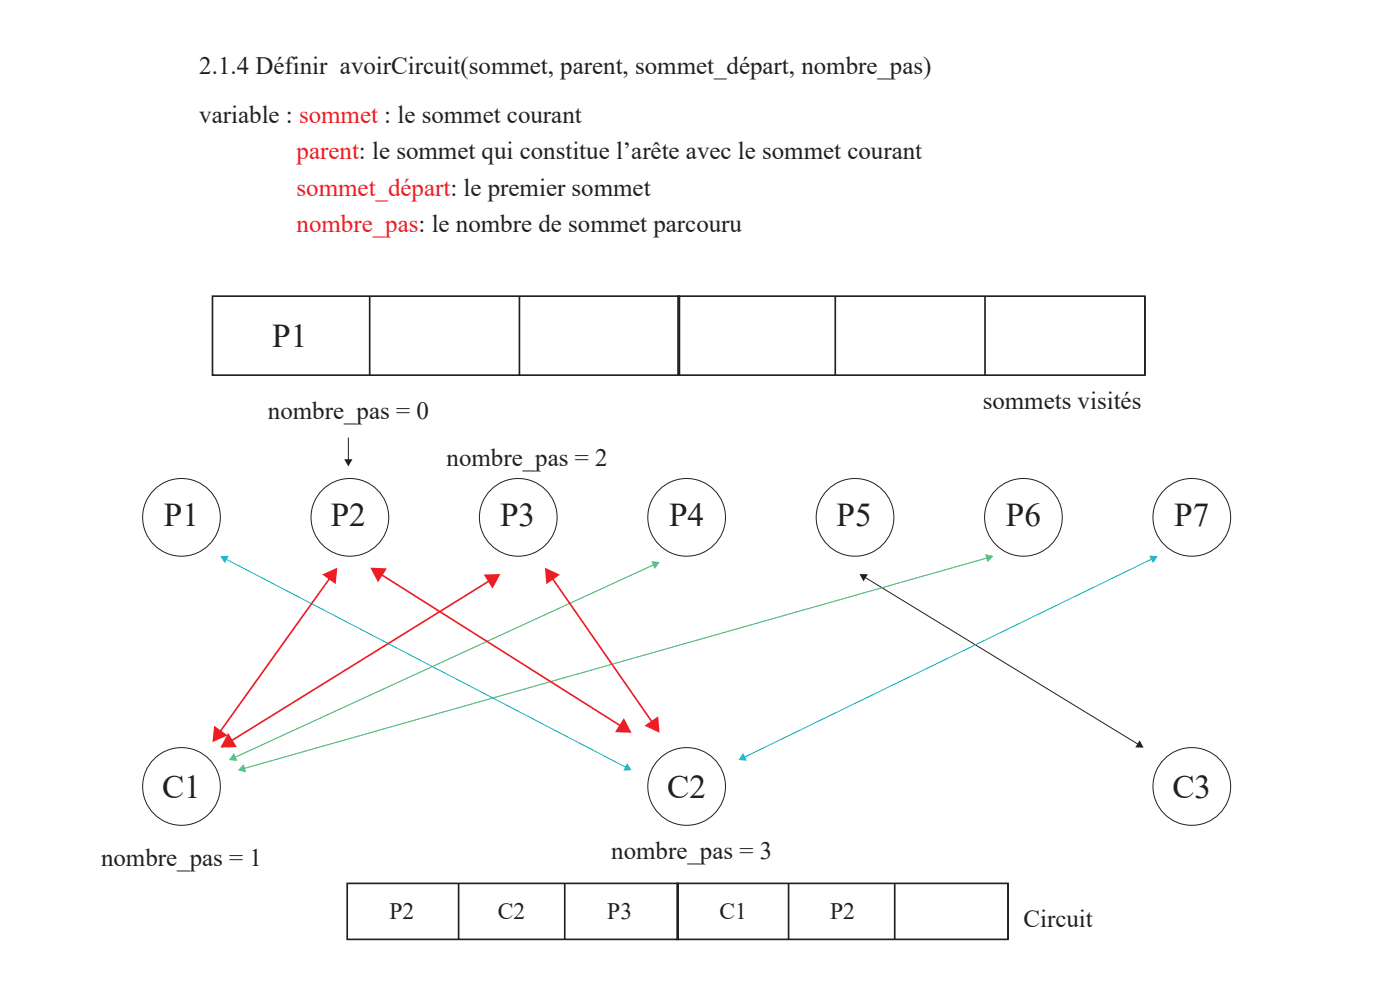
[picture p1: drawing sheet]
<svg xmlns="http://www.w3.org/2000/svg" width="297mm" height="210mm" viewBox="0 0 297 210" stroke-linecap="round" stroke-linejoin="round" font-family="sans-serif">
<g fill="none" stroke="#231f20" stroke-width=".21">
<circle cx="38.5" cy="109.7" r="8.2"/>
<circle cx="74.2" cy="109.7" r="8.2"/>
<circle cx="109.9" cy="109.7" r="8.2"/>
<circle cx="145.7" cy="109.7" r="8.2"/>
<circle cx="181.4" cy="109.7" r="8.2"/>
<circle cx="217.1" cy="109.7" r="8.2"/>
<circle cx="252.8" cy="109.7" r="8.2"/>
<circle cx="38.5" cy="166.8" r="8.2"/>
<circle cx="145.7" cy="166.8" r="8.2"/>
<circle cx="252.8" cy="166.8" r="8.2"/>
</g>
<path d="M47.9 118.6l85 44.2" fill="none" stroke="#00aeef" stroke-width=".21"/>
<g fill="#00aeef">
<path d="M46.7 118l1.8-.1-.8 1.6z"/>
<path d="M133 161.9l1 1.5-1.8 .1z"/>
</g>
<path d="M70.1 122.5l-23.5 32.9" fill="none" stroke="#ee1d23" stroke-width=".35"/>
<g fill="#ee1d23">
<path d="M68.4 121.9l3.2-1.5-.4 3.5z"/>
<path d="M45.4 153.9l2.9 2.1-3.2 1.4z"/>
</g>
<path d="M104 123.1l-55.1 34.1" fill="none" stroke="#ee1d23" stroke-width=".35"/>
<g fill="#ee1d23">
<path d="M102.6 121.9l3.5-.1-1.6 3.1z"/>
<path d="M48.4 155.5l1.9 3-3.6 .1z"/>
</g>
<path d="M138.8 119.8l-89.1 40.9" fill="none" stroke="#3ab54a" stroke-width=".21"/>
<g fill="#3ab54a">
<path d="M138.2 119.1l1.7 .1-1 1.5z"/>
<path d="M49.6 159.8l.7 1.6-1.7-.2z"/>
</g>
<path d="M183.4 122.4l58.1 35.5" fill="none" stroke="#231f20" stroke-width=".21"/>
<g fill="#231f20">
<path d="M182.3 121.8h1.8l-.9 1.5z"/>
<path d="M241.8 157l.8 1.6-1.8-.1z"/>
</g>
<path d="M209.5 118.3l-157.8 44.7" fill="none" stroke="#3ab54a" stroke-width=".21"/>
<g fill="#3ab54a">
<path d="M209 117.6l1.7 .4-1.2 1.2z"/>
<path d="M51.7 162.1l.5 1.7-1.7-.4z"/>
</g>
<path d="M244.4 118.5l-86.6 42.2" fill="none" stroke="#00aeef" stroke-width=".21"/>
<g fill="#00aeef">
<path d="M243.8 117.9l1.8 .1-1 1.4z"/>
<path d="M157.7 159.8l.7 1.5-1.7-.1z"/>
</g>
<path d="M73.9 92.8v4.9" fill="none" stroke="#231f20" stroke-width=".21"/>
<path d="M73 97.4h1.8l-.9 1.5z" fill="#231f20"/>
<g fill="none" stroke="#231f20" stroke-width=".35">
<path d="M45.1 62.8h99v16.8h-99zM78.4 62.8v16.8M110.2 62.8v16.8M143.8 62.8h99.1v16.8h-99.1zM144.1 62.8v16.8M177.2 62.8v16.8M209 62.8v16.8M242.9 62.8v16.8M73.7 187.4h70.1v11.9h-70.1zM97.3 187.4v11.9M119.8 187.4v11.9M143.7 187.4h70.1v11.9h-70.1z"/>
<path d="M143.8 187.4v11.9M167.3 187.4v11.9M189.8 187.4v11.9M213.8 187.4v11.9"/>
</g>
<path d="M80.7 121.8l51.1 32.3" fill="none" stroke="#ee1d23" stroke-width=".35"/>
<g fill="#ee1d23">
<path d="M78.6 120.4l3.5 .2-1.9 2.9z"/>
<path d="M132.3 152.3l1.7 3.1-3.5-.1z"/>
</g>
<path d="M117.1 122.5l21.4 30.9" fill="none" stroke="#ee1d23" stroke-width=".35"/>
<g fill="#ee1d23">
<path d="M136.7 153.9l2.9-2 .3 3.5z"/>
<path d="M115.6 120.4l3.2 1.5-2.9 2z"/>
</g>
<g font-size="7.1" fill="#231f20">
<text x="57.7" y="73.6">P1</text>
<text x="34.8" y="111.7">P1</text>
<text x="70.2" y="111.7">P2</text>
<text x="106.1" y="111.7">P3</text>
<text x="141.9" y="111.7">P4</text>
<text x="177.5" y="111.7">P5</text>
<text x="213.4" y="111.7">P6</text>
<text x="249.1" y="111.7">P7</text>
<text x="34.4" y="169.2">C1</text>
<text x="141.5" y="169.2">C2</text>
<text x="248.7" y="169.2">C3</text>
</g>
<g font-size="5.3" fill="#231f20">
<text x="42.3" y="15.8">2.1.4 Définir avoirCircuit(sommet, parent, sommet_départ, nombre_pas)</text>
<text x="42.3" y="26">variable : sommet : le sommet courant</text>
<text x="56.8" y="88.8">nombre_pas = 0</text>
<text x="208.5" y="86.7">sommets visités</text>
<text x="94.7" y="98.9">nombre_pas = 2</text>
<text x="21.4" y="183.6">nombre_pas = 1</text>
<text x="129.7" y="182.1">nombre_pas = 3</text>
<text x="217.1" y="196.7">Circuit</text>
</g>
<g font-size="5.3" fill="#ee1d23">
<text x="62.9" y="33.8">parent: le sommet qui constitue l’arête avec le sommet courant</text>
<text x="62.9" y="41.5">sommet_départ: le premier sommet</text>
<text x="62.9" y="49.3">nombre_pas: le nombre de sommet parcouru</text>
</g>
<g font-size="5" fill="#231f20">
<text x="82.6" y="195">P2</text>
<text x="105.6" y="195">C2</text>
<text x="128.8" y="195">P3</text>
<text x="152.7" y="195">C1</text>
<text x="176.1" y="195">P2</text>
</g>
</svg>
